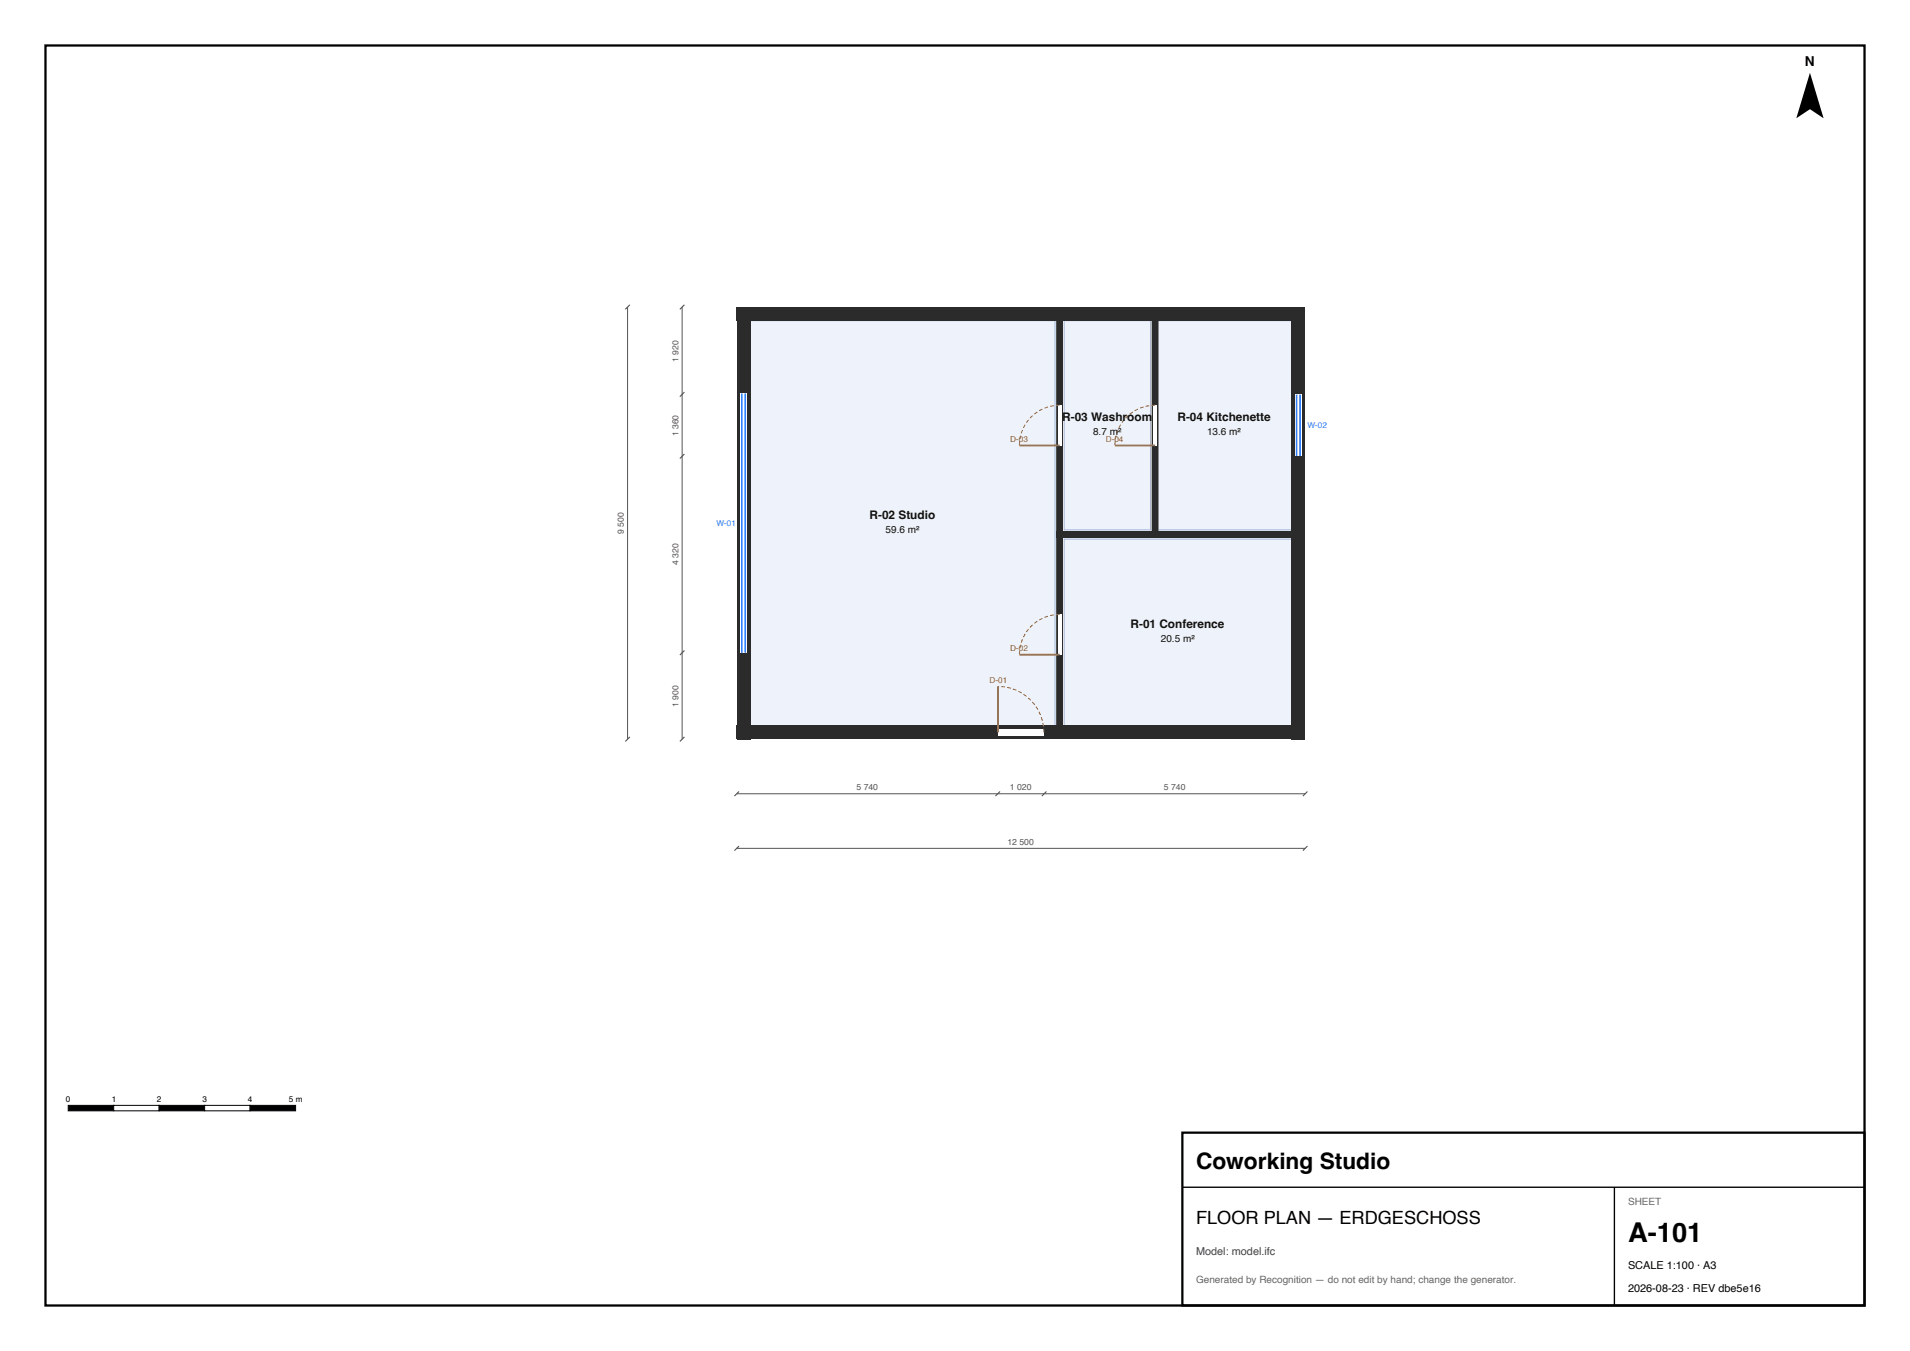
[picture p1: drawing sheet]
<svg xmlns="http://www.w3.org/2000/svg" width="420mm" height="297mm" viewBox="0 0 420 297" stroke-linecap="round" stroke-linejoin="round" font-family="sans-serif">
<g fill="#eef3fb" stroke="#9fb3d9" stroke-width=".22">
<path d="M165 70.5h67v89h-67z" fill-rule="evenodd"/>
<path d="M234 118.5h50v41h-50z" fill-rule="evenodd"/>
<path d="M234 70.5h19v46h-19z" fill-rule="evenodd"/>
<path d="M254.5 70.5h29.5v46h-29.5z" fill-rule="evenodd"/>
</g>
<g fill="#2b2b2b">
<path d="M162 159.5h125v3h-125z" fill-rule="evenodd"/>
<path d="M284 67.5h3v95h-3z" fill-rule="evenodd"/>
<path d="M162 67.5h125v3h-125z" fill-rule="evenodd"/>
<path d="M162 67.5h3v95h-3z" fill-rule="evenodd"/>
<path d="M232.3 116.8h1.4v45h-1.4z" fill-rule="evenodd"/>
<path d="M232.3 68.3h1.4v49.9h-1.4z" fill-rule="evenodd"/>
<path d="M232.3 116.8h22.4v1.4h-22.4z" fill-rule="evenodd"/>
<path d="M253.3 116.8h33v1.4h-33z" fill-rule="evenodd"/>
<path d="M253.3 68.3h1.4v49.9h-1.4z" fill-rule="evenodd"/>
</g>
<g fill="#fff">
<path d="M219.4 160.3h10.1v1.5h-10.1z" fill-rule="evenodd"/>
<path d="M232.6 135.1h.8v8.8h-.8z" fill-rule="evenodd"/>
<path d="M232.6 89.1h.8v8.8h-.8z" fill-rule="evenodd"/>
<path d="M253.6 89.1h.8v8.8h-.8z" fill-rule="evenodd"/>
<path d="M162.8 86.5h1.4v57h-1.4z" fill-rule="evenodd"/>
<path d="M284.7 86.8h1.6v13.4h-1.6z" fill-rule="evenodd"/>
</g>
<path d="M163.1 86.5v57M163.9 86.5v57M285.1 86.8v13.4M285.9 86.8v13.4" fill="none" stroke="#2a7fff" stroke-width=".35"/>
<path d="M224.2 97.9h8.8M245.2 97.9h8.8M219.4 150.9v10.1M224.2 143.9h8.8" fill="none" stroke="#b5651d" stroke-width=".4"/>
<path d="M233 89.1a8.8 8.8 0 0 0-8.8 8.8M254 89.1a8.9 8.9 0 0 0-8.8 8.8M233 135.1a8.8 8.8 0 0 0-8.8 8.8M229.5 161a10.1 10.1 0 0 0-10.1-10.1" fill="none" stroke="#b5651d" stroke-width=".22" stroke-dasharray=".8 .5" stroke-linecap="butt"/>
<path d="M138 67.5v95M150 67.5v95M162 174.5h125M162 186.5h125" fill="none" stroke="#555" stroke-width=".22"/>
<g fill="#000" stroke="#555" stroke-width=".25">
<path d="M138.5 67l-1 1zM150.5 67l-1 1zM149.5 87.2l1-1zM149.5 100.8l1-1zM150.5 143l-1 1zM138.5 162l-1 1zM150.5 162l-1 1zM162.5 174l-1 1zM218.9 175l1-1zM229.1 175l1-1zM286.5 175l1-1zM162.5 186l-1 1z"/>
<path d="M286.5 187l1-1z"/>
</g>
<path d="M398 16l3 10-3-2-3 2z" fill="#000"/>
<path d="M15 243h10v1.2h-10z" fill="#000" stroke="#000" stroke-width=".22"/>
<path d="M25 243h10v1.2h-10z" fill="#fff" stroke="#000" stroke-width=".22"/>
<path d="M35 243h10v1.2h-10z" fill="#000" stroke="#000" stroke-width=".22"/>
<path d="M45 243h10v1.2h-10z" fill="#fff" stroke="#000" stroke-width=".22"/>
<path d="M55 243h10v1.2h-10z" fill="#000" stroke="#000" stroke-width=".22"/>
<path d="M260 249h150v38h-150z" fill="#fff" stroke="#000" stroke-width=".5"/>
<path d="M260 261h150M355 261v26" fill="none" stroke="#000" stroke-width=".3"/>
<path d="M10 10h400v277h-400z" fill="none" stroke="#000" stroke-width=".5"/>
<text font-size="6" x="358" y="273">A-101</text>
<text font-size="5" x="263" y="257">Coworking Studio</text>
<text font-size="4" x="263" y="269">FLOOR PLAN — ERDGESCHOSS</text>
<text font-size="3" x="396.9" y="14.5">N</text>
<g font-size="2.6" fill="#111">
<text x="233.6" y="92.5">R-03 Washroom</text>
<text x="258.9" y="92.5">R-04 Kitchenette</text>
<text x="191.2" y="114">R-02 Studio</text>
<text x="248.6" y="138">R-01 Conference</text>
</g>
<text font-size="2.4" fill="#444" x="263" y="276">Model: model.ifc</text>
<g font-size="2.4">
<text x="358" y="279">SCALE 1:100 · A3</text>
<text x="358" y="284">2026-08-23 · REV dbe5e16</text>
</g>
<g font-size="2.2" fill="#111">
<text x="240.4" y="95.7">8.7 m²</text>
<text x="265.4" y="95.7">13.6 m²</text>
<text x="194.8" y="117.2">59.6 m²</text>
<text x="255.3" y="141.2">20.5 m²</text>
</g>
<g font-size="2.2" fill="#666">
<text x="358" y="265">SHEET</text>
<text x="263" y="282">Generated by Recognition — do not edit by hand; change the generator.</text>
</g>
<g font-size="1.9" fill="#555">
<text x="149.2" y="79.5" transform="rotate(-90 149.2 79.5)">1 920</text>
<text x="149.2" y="95.9" transform="rotate(-90 149.2 95.9)">1 360</text>
<text x="137.2" y="117.4" transform="rotate(-90 137.2 117.4)">9 500</text>
<text x="149.2" y="124.3" transform="rotate(-90 149.2 124.3)">4 320</text>
<text x="149.2" y="155.4" transform="rotate(-90 149.2 155.4)">1 900</text>
<text x="188.3" y="173.7">5 740</text>
<text x="222.1" y="173.7">1 020</text>
<text x="255.9" y="173.7">5 740</text>
<text x="221.5" y="185.7">12 500</text>
</g>
<g font-size="1.8" fill="#2a7fff">
<text x="287.5" y="94.2">W-02</text>
<text x="157.6" y="115.7">W-01</text>
</g>
<g font-size="1.8" fill="#b5651d">
<text x="222.2" y="97.1">D-03</text>
<text x="243.2" y="97.1">D-04</text>
<text x="222.2" y="143.1">D-02</text>
<text x="217.6" y="150.1">D-01</text>
</g>
<g font-size="1.8">
<text x="14.5" y="242.2">0</text>
<text x="24.6" y="242.2">1</text>
<text x="34.5" y="242.2">2</text>
<text x="44.5" y="242.2">3</text>
<text x="54.5" y="242.2">4</text>
<text x="63.5" y="242.2">5 m</text>
</g>
</svg>
